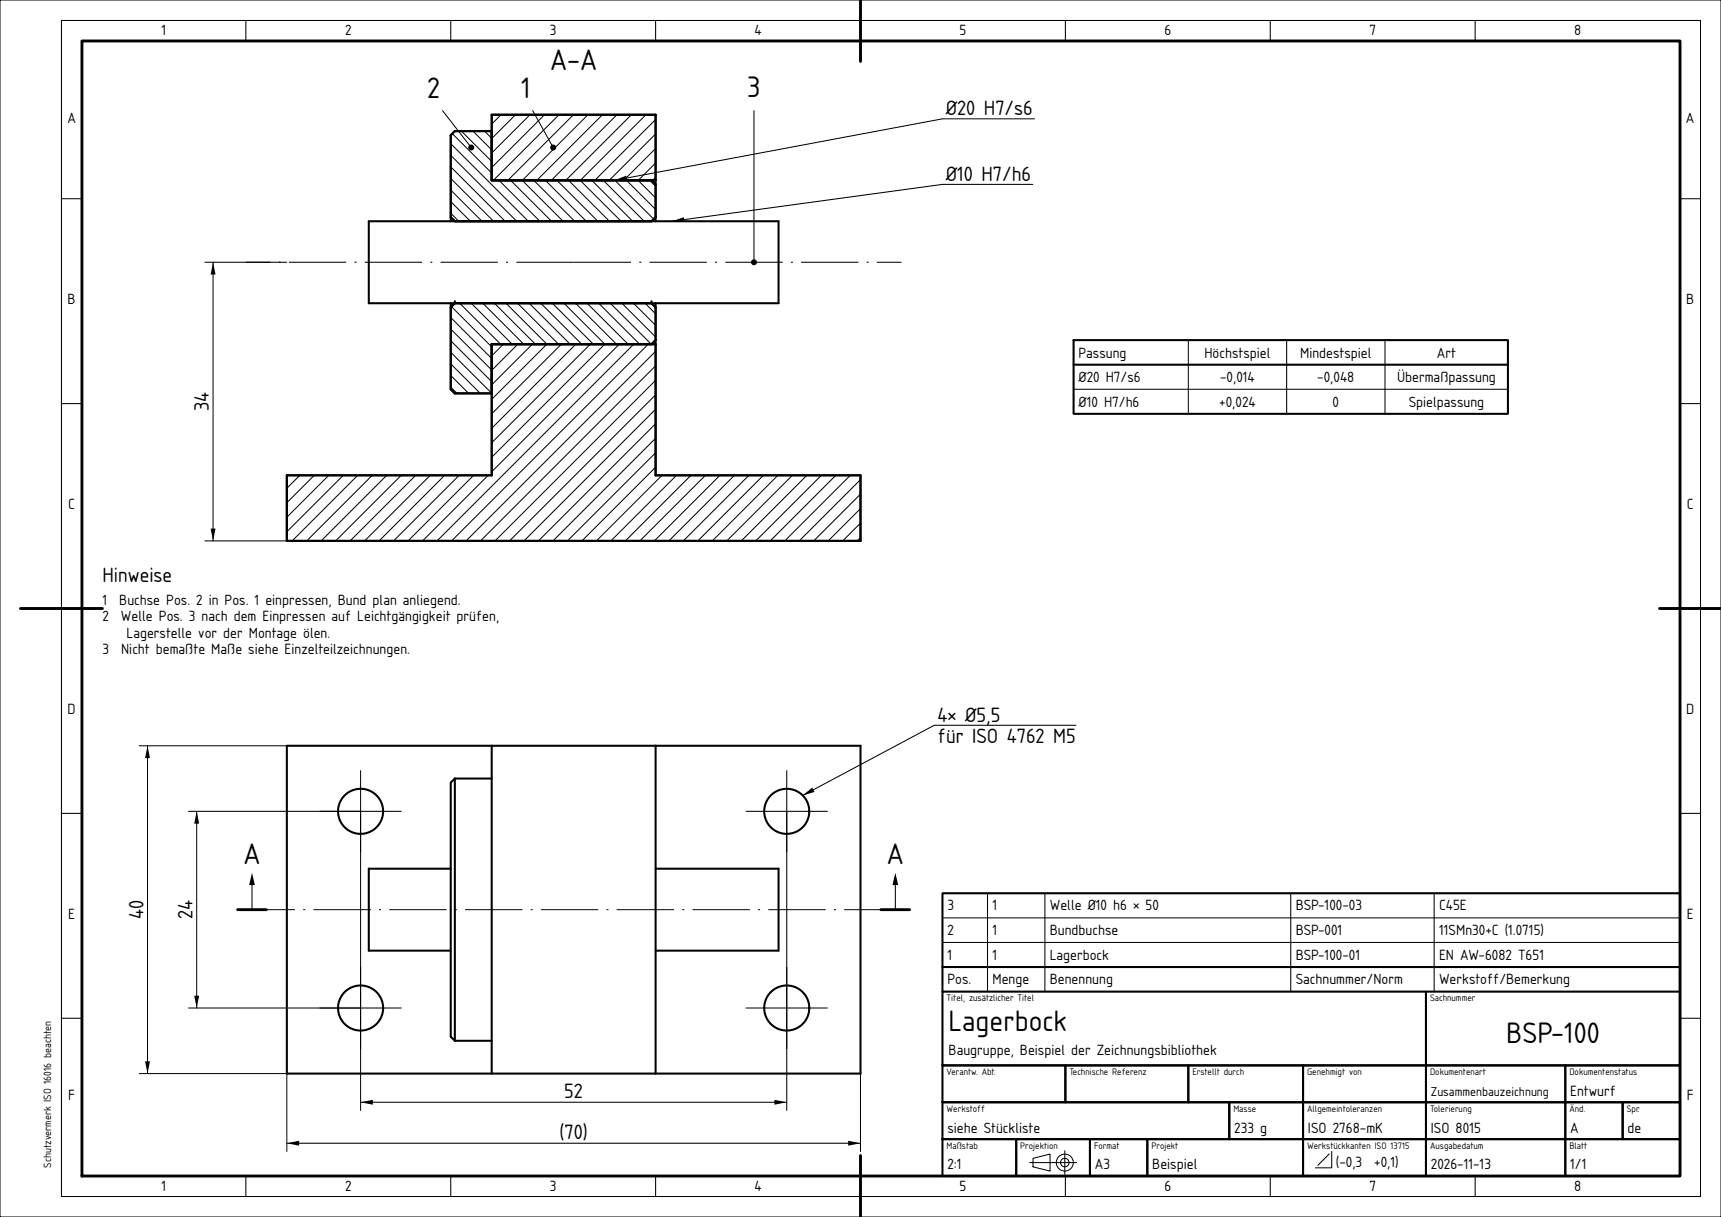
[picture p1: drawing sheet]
<svg xmlns="http://www.w3.org/2000/svg" width="420mm" height="297mm" viewBox="0 0 420 297" stroke-linecap="round" stroke-linejoin="round" font-family="sans-serif">
<g fill="none" stroke="#000" stroke-width=".25">
<path d="M0 0h420v297h-420zM15 5h400v287h-400zM60 5v5M110 5v5M160 5v5M210 5v5M260 5v5M310 5v5M360 5v5M108 27l7 9M110 35.1l18.9 18.9M110 37.9l16.1 16.1"/>
<path d="M110.4 32.6l9.6 9.6M112.6 32l7.4 7.4M115.4 32l4.6 4.6M118.3 32l1.7 1.7M122.3 28l-2.3 2.3M125.8 28l-5.8 5.8M129.3 28l-9.3 9.3M130 27l5 9M132.9 28l-12.9 12.9M136.4 28l-16 16M140 28l-16 16M143.5 28l-16 16"/>
<path d="M147 28l-16 16M150.6 28l-16 16M154.1 28l-16 16M157.6 28l-16 16M160 39.8l-4.2 4.2M160 36.2l-7.8 7.8M160 32.7l-11.3 11.3M160 29.2l-14.8 14.8M184 27v37M252.5 29h-22.5l-79.9 15 9.4 9.5M15 48.5h5M110 40.7l13.3 13.3"/>
<path d="M110 43.5l10.5 10.5M110 46.4l7.6 7.6M110 49.2l4.8 4.8M110 52l2 2M121.8 44l10 10M124.6 44l10 10M127.4 44l10 10M130.3 44l10 10M133.1 44l10 10M135.9 44l10 10M138.7 44l10 10M141.6 44l10 10"/>
<path d="M144.4 44l10 10M147.2 44l10 10M152.9 44l7.1 7.1M155.7 44l4.3 4.3M158.5 44l1.5 1.5M160 43.3l-.7 .7M252.1 45h-22.1l-66 9M410 48.5h5M50 64h20M52 64v68M110 77.5l10 10M110.2 74.8l9.8 9.9"/>
<path d="M112.2 74l10 10M115 74l10 10M117.8 74l10 10M120.7 74l10 10M123.5 74l10 10M126.3 74l10 10M129.1 74l10 10M132 74l10 10M134.8 74l10 10M137.6 74l10 10M140.5 74l10 10M143.3 74l10 10"/>
<path d="M146.1 74l10 10M148.9 74l10 10M151.8 74l8.2 8.2M154.6 74l5.4 5.4M157.4 74l2.6 2.6M15 98.5h5M110 80.3l10 10M110 83.1l10 10M110 86l10 10M110 88.8l7.2 7.2M110 91.6l4.4 4.4M110 94.5l1.5 1.5"/>
<path d="M122.8 84l-2.8 2.8M126.4 84l-6.4 6.4M129.9 84l-9.9 9.9M133.5 84l-13.5 13.5M137 84l-17 17M140.5 84l-20.5 20.5M144.1 84l-24.1 24.1M147.6 84l-27.6 27.6M151.1 84l-31.1 31.1M154.7 84l-48 48M158.2 84l-48 48M160 99.9l-32.1 32.1"/>
<path d="M160 96.3l-35.7 35.7M160 92.8l-39.2 39.2M160 89.3l-42.7 42.7M160 85.7l-46.3 46.3M262 95h106M290 83v18M314 83v18M338 83v18M410 98.5h5M73.2 116l-3.2 3.2M76.7 116l-6.7 6.7M80.2 116l-10.2 10.2"/>
<path d="M83.8 116l-13.8 13.8M87.3 116l-16 16M90.8 116l-16 16M94.4 116l-16 16M97.9 116l-16 16M101.5 116l-16 16M105 116l-16 16M108.5 116l-16 16M112.1 116l-16 16M115.6 116l-16 16M119.1 116l-16 16M160 114l-18 18"/>
<path d="M160 110.5l-21.5 21.5M160 106.9l-25.1 25.1M160 103.4l-28.6 28.6M161.6 116l-16 16M165.1 116l-16 16M168.6 116l-16 16M172.2 116l-16 16M175.7 116l-16 16M179.2 116l-16 16M182.8 116l-16 16M186.3 116l-16 16M189.8 116l-16 16"/>
<path d="M193.4 116l-16 16M196.9 116l-16 16M200.4 116l-16 16M204 116l-16 16M207.5 116l-16 16M210 117.1l-14.9 14.9M50 132h20M210 131.2l-.8 .8M210 127.7l-4.3 4.3M210 124.1l-7.9 7.9M210 120.6l-11.4 11.4M15 148.5h5"/>
<path d="M410 148.5h5M262.6 177h-34.6l-32.2 17.2M15 198.5h5M34 182h36M36 182v80M46 198h42v73M48 198v48M192 198v73M410 198.5h5M61.5 216v6M218.5 216v6M230 218h180"/>
<path d="M241 218v24M255 218v24M315 218v24M350 218v24M230 230h180M230 224h180M15 248.5h5M46 246h42M410 248.5h5M34 262h36v19M70 279h140M88 269h104"/>
<path d="M210 262v19M60 287v5M110 287v5M160 287v5M210 287v5M251.3 283.7h11.4M252.1 282.7l4.2-1.1v4.2l-4.2-1zM259.9 280.8v5.8M260 287v5M310 287v5M324.4 281.6l-2.8 2.8M325 281v4h-4"/>
<path d="M360 287v5"/>
<circle cx="259.9" cy="283.7" r="2.08"/>
<circle cx="259.9" cy="283.7" r="1.04"/>
</g>
<g fill="none" stroke="#000" stroke-width=".25" stroke-dasharray="14 2 .5 2" stroke-linecap="butt">
<path d="M140 64h-80M140 64h80M88 198h-10M88 198h10M88 198v10M88 198v-10M192 198h-10M192 198h10M192 198v10M192 198v-10M58 222h164M88 246h-10"/>
<path d="M88 246h10M88 246v10M88 246v-10M192 246h-10M192 246h10M192 246v10M192 246v-10"/>
</g>
<path d="M20 10h390v277h-390zM210 0v15M5 148.5h20M405 148.5h15M58 222h7M215 222h7M210 282v15" fill="none" stroke="#000" stroke-width=".7"/>
<g fill="none" stroke="#000" stroke-width=".5">
<path d="M120 28h40v16h-40zM120 32h-9l-1 1v20M90 54h100v20h-100zM110 53v1M110 53l1 1M159 44l1 1M160 44v1M160 53v1M160 45v8M160 53l-1 1M110 74v1M110 75v20l1 1h9"/>
<path d="M111 73.5v.5l-1 1M159 73.5v.5l1 1M160 74v1M160 75v8M160 83v1M160 83l-1 1M262 83h106v18h-106zM262 89h106M70 116h50v-32h40v32h50v16h-140zM70 182h140v80h-140zM111 190l-1 1v62l1 1M111 190v64"/>
<path d="M111 190h9M120 182v80M160 182v80M110 212h-20v20h20M160 212h30v20h-30M230 236h180M111 254h9M230 242v-24h180v24M230 242h118v18h-118zM348 242h62v18h-62zM230 260h30v9h-30zM230 269h70v9h-70z"/>
<path d="M230 278h18v9h-18zM248 278h18v9h-18zM260 260h30v9h-30zM266 278h14v9h-14zM280 278h38v9h-38zM290 260h28v9h-28zM300 269h18v9h-18zM318 260h30v9h-30zM318 269h30v9h-30zM318 278h30v9h-30zM348 260h34v9h-34zM348 269h34v9h-34z"/>
<path d="M348 278h34v9h-34zM382 260h28v9h-28zM382 269h14v9h-14zM382 278h28v9h-28zM396 269h14v9h-14z"/>
<circle cx="88" cy="198" r="5.5"/>
<circle cx="192" cy="198" r="5.5"/>
<circle cx="88" cy="246" r="5.5"/>
<circle cx="192" cy="246" r="5.5"/>
</g>
<g fill="#000">
<path d="M150 44l2.8-1.1 .3 1.1zM164 54l2.9-1 .2 1.2zM52 64l.6 3h-1.2zM51.4 129h1.2l-.6 3zM36 182l.6 3h-1.2zM48 198l.6 3h-1.2zM195.8 194.2l2.4-2 .6 1.1zM61.5 213l.7 3h-1.4zM218.5 213l.7 3h-1.4zM47.4 243h1.2l-.6 3zM35.4 259h1.2l-.6 3zM70 279l3-.6v1.2z"/>
<path d="M88 269l3-.6v1.2zM189 268.4l3 .6-3 .6zM207 278.4l3 .6-3 .6z"/>
</g>
<g fill="#000" stroke="#000" stroke-width=".35">
<circle cx="115" cy="36" r=".55"/>
<circle cx="135" cy="36" r=".55"/>
<circle cx="184" cy="64" r=".55"/>
</g>
<g font-size="6.8">
<text x="134.3" y="17">A-A</text>
<text x="104.2" y="23.9">2</text>
<text x="127.2" y="23.8">1</text>
<text x="182.4" y="23.7">3</text>
<text x="59.4" y="210.9">A</text>
<text x="216.4" y="210.9">A</text>
<text x="231.5" y="251.5">Lagerbock</text>
<text x="367.6" y="254.6">BSP-100</text>
</g>
<g font-size="4.7">
<text x="230.8" y="28.1">Ø20 H7/s6</text>
<text x="230.8" y="44.1">Ø10 H7/h6</text>
<text x="51" y="100.4" transform="rotate(-90 51 100.4)">34</text>
<text x="25" y="142">Hinweise</text>
<text x="228.8" y="176.1">4× Ø5,5</text>
<text x="228.8" y="181.4">für ISO 4762 M5</text>
<text x="35" y="224.3" transform="rotate(-90 35 224.3)">40</text>
<text x="47" y="224.3" transform="rotate(-90 47 224.3)">24</text>
<text x="137.7" y="268">52</text>
<text x="136.5" y="278">(70)</text>
</g>
<g font-size="3.4">
<text x="39.4" y="8.6">1</text>
<text x="84.2" y="8.6">2</text>
<text x="134.2" y="8.6">3</text>
<text x="184.1" y="8.6">4</text>
<text x="234.2" y="8.6">5</text>
<text x="284.2" y="8.6">6</text>
<text x="334.2" y="8.6">7</text>
<text x="384.1" y="8.6">8</text>
<text x="16.5" y="30">A</text>
<text x="411.5" y="30">A</text>
<text x="16.5" y="74.2">B</text>
<text x="411.5" y="74.2">B</text>
<text x="263.2" y="87.2">Passung</text>
<text x="293.9" y="87.2">Höchstspiel</text>
<text x="317.3" y="87.2">Mindestspiel</text>
<text x="350.7" y="87.2">Art</text>
<text x="263.2" y="93.2">Ø20 H7/s6</text>
<text x="297.8" y="93.2">-0,014</text>
<text x="321.5" y="93.2">-0,048</text>
<text x="340.9" y="93.2">Übermaßpassung</text>
<text x="263.2" y="99.2">Ø10 H7/h6</text>
<text x="297.6" y="99.2">+0,024</text>
<text x="325.2" y="99.2">0</text>
<text x="343.8" y="99.2">Spielpassung</text>
<text x="16.7" y="124.2">C</text>
<text x="411.7" y="124.2">C</text>
<text x="25" y="147.6">1</text>
<text x="29.1" y="147.6">Buchse Pos. 2 in Pos. 1 einpressen, Bund plan anliegend.</text>
<text x="25" y="151.6">2</text>
<text x="29.5" y="151.6">Welle Pos. 3 nach dem Einpressen auf Leichtgängigkeit prüfen,</text>
<text x="30.9" y="155.6">Lagerstelle vor der Montage ölen.</text>
<text x="25" y="159.6">3</text>
<text x="29.6" y="159.6">Nicht bemaßte Maße siehe Einzelteilzeichnungen.</text>
<text x="16.5" y="174.2">D</text>
<text x="411.5" y="174.2">D</text>
<text x="16.7" y="224.2">E</text>
<text x="231.2" y="222.2">3</text>
<text x="242.2" y="222.2">1</text>
<text x="256.2" y="222.2">Welle Ø10 h6 × 50</text>
<text x="316.2" y="222.2">BSP-100-03</text>
<text x="351.2" y="222.2">C45E</text>
<text x="411.7" y="224.2">E</text>
<text x="231.2" y="228.2">2</text>
<text x="242.2" y="228.2">1</text>
<text x="256.2" y="228.2">Bundbuchse</text>
<text x="316.2" y="228.2">BSP-001</text>
<text x="351.2" y="228.2">11SMn30+C (1.0715)</text>
<text x="231.2" y="234.2">1</text>
<text x="242.2" y="234.2">1</text>
<text x="256.2" y="234.2">Lagerbock</text>
<text x="316.2" y="234.2">BSP-100-01</text>
<text x="351.2" y="234.2">EN AW-6082 T651</text>
<text x="231.2" y="240.2">Pos.</text>
<text x="242.2" y="240.2">Menge</text>
<text x="256.2" y="240.2">Benennung</text>
<text x="316.2" y="240.2">Sachnummer/Norm</text>
<text x="351.2" y="240.2">Werkstoff/Bemerkung</text>
<text x="231.5" y="257.4">Baugruppe, Beispiel der Zeichnungsbibliothek</text>
<text x="16.7" y="268.5">F</text>
<text x="383.2" y="267.4">Entwurf</text>
<text x="411.7" y="268.5">F</text>
<text x="231.2" y="276.4">siehe Stückliste</text>
<text x="301.2" y="276.4">233 g</text>
<text x="319.2" y="276.4">ISO 2768-mK</text>
<text x="349.2" y="276.4">ISO 8015</text>
<text x="383.2" y="276.4">A</text>
<text x="397.2" y="276.4">de</text>
<text x="231.2" y="285.4">2:1</text>
<text x="267.2" y="285.4">A3</text>
<text x="281.2" y="285.4">Beispiel</text>
<text x="326" y="284.7">(-0,3</text>
<text x="335.4" y="284.7">+0,1)</text>
<text x="349.2" y="285.4">2026-11-13</text>
<text x="383.2" y="285.4">1/1</text>
<text x="39.4" y="290.6">1</text>
<text x="84.2" y="290.6">2</text>
<text x="134.2" y="290.6">3</text>
<text x="184.1" y="290.6">4</text>
<text x="234.2" y="290.6">5</text>
<text x="284.2" y="290.6">6</text>
<text x="334.2" y="290.6">7</text>
<text x="384.1" y="290.6">8</text>
</g>
<text font-size="2.9" x="349.2" y="267.4">Zusammenbauzeichnung</text>
<text font-size="2.4" x="12.5" y="285" transform="rotate(-90 12.5 285)">Schutzvermerk ISO 16016 beachten</text>
<g font-size="2.2">
<text x="231" y="244.4">Titel, zusätzlicher Titel</text>
<text x="349" y="244.4">Sachnummer</text>
<text x="231" y="262.4">Verantw. Abt.</text>
<text x="261" y="262.4">Technische Referenz</text>
<text x="291" y="262.4">Erstellt durch</text>
<text x="319" y="262.4">Genehmigt von</text>
<text x="349" y="262.4">Dokumentenart</text>
<text x="383" y="262.4">Dokumentenstatus</text>
<text x="231" y="271.4">Werkstoff</text>
<text x="301" y="271.4">Masse</text>
<text x="319" y="271.4">Allgemeintoleranzen</text>
<text x="349" y="271.4">Tolerierung</text>
<text x="383" y="271.4">Änd.</text>
<text x="397" y="271.4">Spr.</text>
<text x="231" y="280.4">Maßstab</text>
<text x="249" y="280.4">Projektion</text>
<text x="267" y="280.4">Format</text>
<text x="281" y="280.4">Projekt</text>
<text x="319" y="280.4">Werkstückkanten ISO 13715</text>
<text x="349" y="280.4">Ausgabedatum</text>
<text x="383" y="280.4">Blatt</text>
</g>
</svg>
